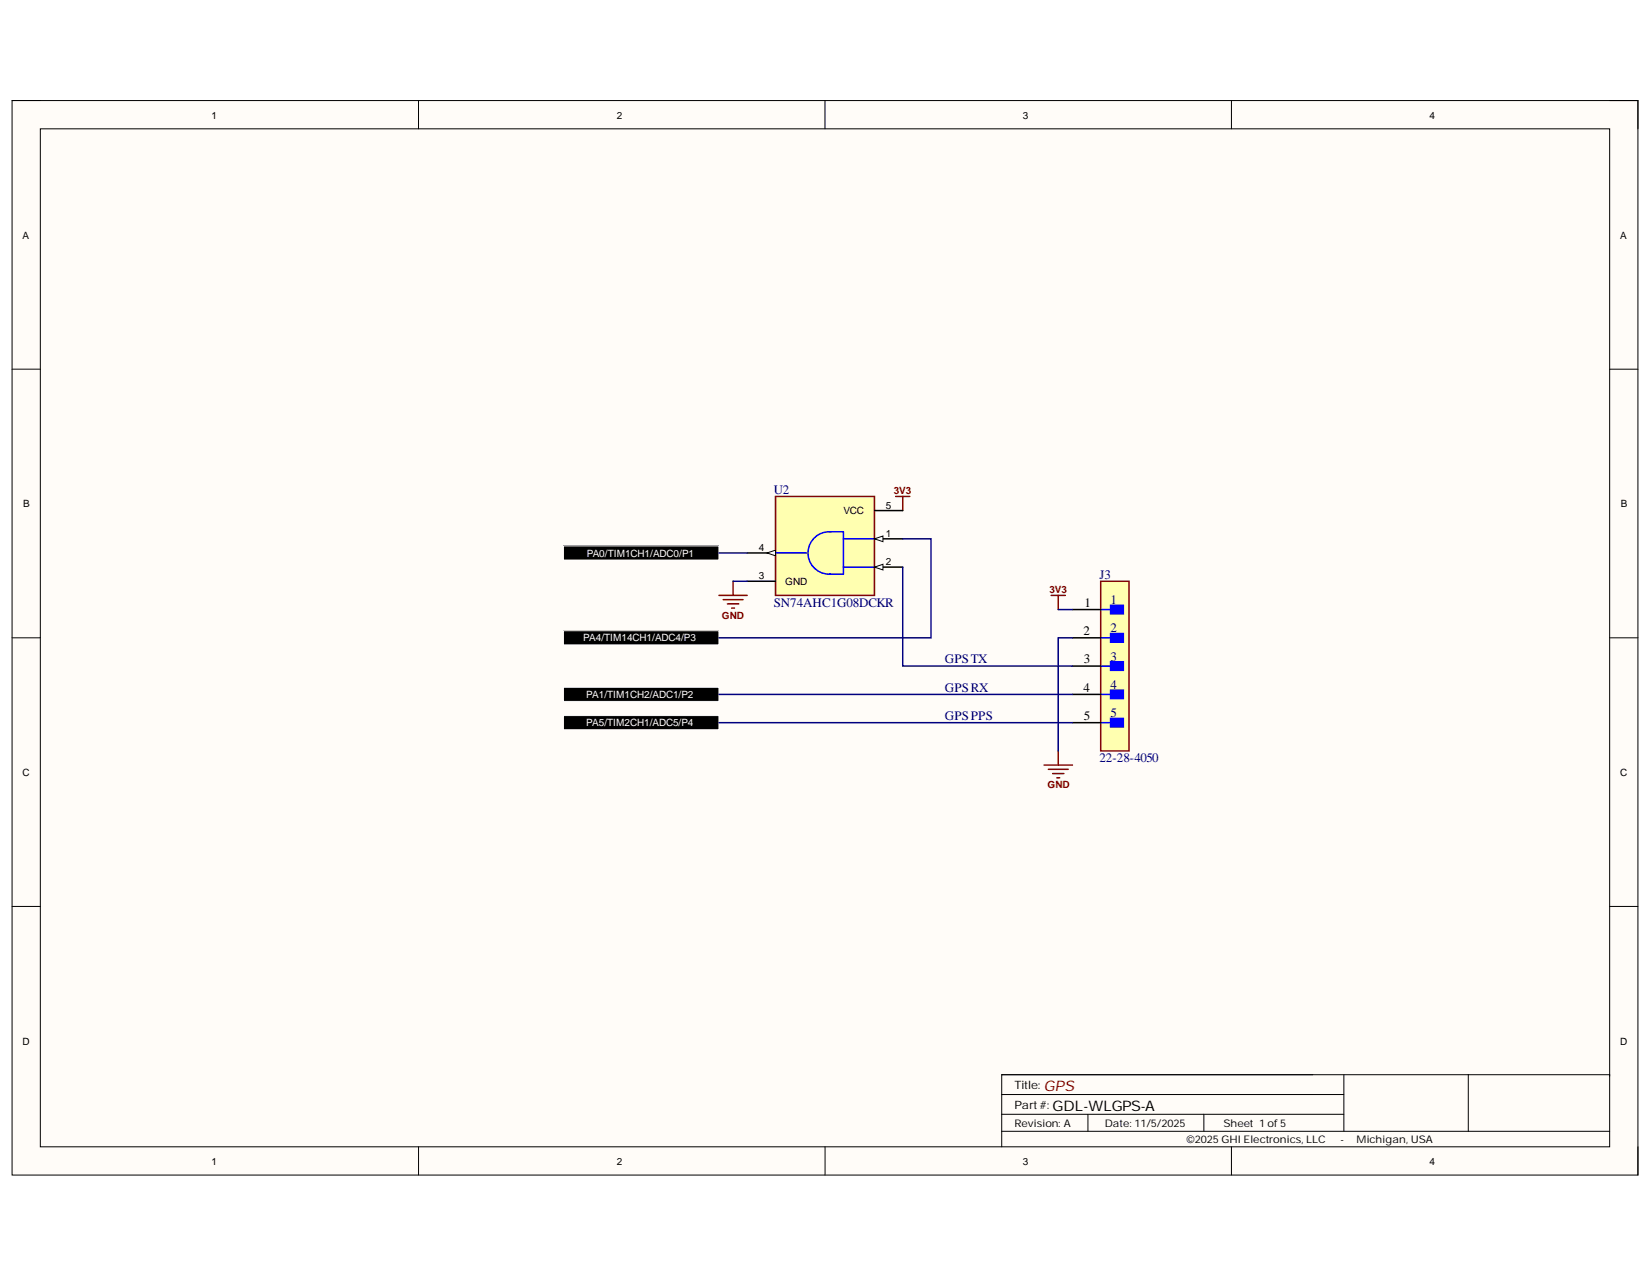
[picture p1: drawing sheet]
<svg xmlns="http://www.w3.org/2000/svg" width="279mm" height="216mm" viewBox="0 0 279 216" stroke-linecap="round" stroke-linejoin="round" font-family="sans-serif">
<path d="M2 17h275v181.7h-275z" fill-rule="evenodd" fill="#fffcf8"/>
<path d="M2 17h275v181.7h-275z" fill="none" stroke="#000" stroke-width=".17"/>
<path d="M6.8 21.8h265.4v172.1h-265.4z" fill-rule="evenodd" fill="#fffcf8"/>
<g fill="none" stroke="#000" stroke-width=".17">
<path d="M2 17h4.8M70.8 17v4.8M139.5 17v4.8M208.3 17v4.8M272.2 17h4.8v4.8M6.8 21.8h265.4v172.1h-265.4zM2 62.4h4.8M272.2 62.4h4.8M2 107.8h4.8M272.2 107.8h4.8M2 153.3h4.8M272.2 153.3h4.8"/>
<path d="M70.8 193.9v4.8M139.5 193.9v4.8M169.4 188.4h57.9M169.4 191.3h102.8M169.4 185.1h57.9M184 188.4v2.9M203.6 188.4v2.9M208.3 193.9v4.8M227.3 181.7v9.6M248.3 181.7v9.6M272.2 181.9v-.2h-102.8v12.2M277 193.9v4.8"/>
</g>
<path d="M177.8 100.7h2.4M179 100.7v2.4M176.6 129.3h4.8M177.3 130.1h3.4M178 130.8h1.9M178.7 131.5h.5M179 127v2.3" fill="none" stroke="#800000" stroke-width=".25"/>
<path d="M186.2 98.3h4.7v28.7h-4.7z" fill-rule="evenodd" fill="#ffffb0"/>
<path d="M186.2 98.3h4.7v28.7h-4.7z" fill="none" stroke="#800000" stroke-width=".25"/>
<path d="M187.8 102.3h2.2v1.5h-2.2z" fill-rule="evenodd" fill="#00f"/>
<path d="M186.2 103.1h1.6M187.8 102.3h2.2v1.5h-2.2z" fill="none" stroke="#00f" stroke-width=".25"/>
<path d="M187.8 107.1h2.2v1.5h-2.2z" fill-rule="evenodd" fill="#00f"/>
<path d="M186.2 107.8h1.6M187.8 107.1h2.2v1.5h-2.2z" fill="none" stroke="#00f" stroke-width=".25"/>
<path d="M187.8 111.9h2.2v1.4h-2.2z" fill-rule="evenodd" fill="#00f"/>
<path d="M186.2 112.6h1.6M187.8 111.9h2.2v1.4h-2.2z" fill="none" stroke="#00f" stroke-width=".25"/>
<path d="M187.8 116.7h2.2v1.4h-2.2z" fill-rule="evenodd" fill="#00f"/>
<path d="M186.2 117.4h1.6M187.8 116.7h2.2v1.4h-2.2z" fill="none" stroke="#00f" stroke-width=".25"/>
<path d="M187.8 121.5h2.2v1.4h-2.2z" fill-rule="evenodd" fill="#00f"/>
<path d="M186.2 122.2h1.6M187.8 121.5h2.2v1.4h-2.2z" fill="none" stroke="#00f" stroke-width=".25"/>
<path d="M181.4 103.1h4.8M181.4 107.8h4.8M181.4 112.6h4.8M181.4 117.4h4.8M181.4 122.2h4.8" fill="none" stroke="#000" stroke-width=".25"/>
<g fill="#000">
<path d="M95.3 92.3h26.3v2.4h-26.3z" fill-rule="evenodd"/>
<path d="M95.3 116.2h26.3v2.4h-26.3z" fill-rule="evenodd"/>
<path d="M95.3 106.6h26.3v2.4h-26.3z" fill-rule="evenodd"/>
<path d="M95.3 121h26.3v2.4h-26.3z" fill-rule="evenodd"/>
</g>
<path d="M95.3 92.3h26.3v2.4h-26.3zM95.3 116.2h26.3v2.4h-26.3zM95.3 106.6h26.3v2.4h-26.3zM95.3 121h26.3v2.4h-26.3z" fill="none" stroke="#fff" stroke-width=".17"/>
<path d="M124 98.3v2.4M151.5 83.9h2.4M152.7 83.9v2.4M121.6 100.7h4.8M122.3 101.4h3.4M123 102.1h1.9M123.7 102.8h.5" fill="none" stroke="#800000" stroke-width=".25"/>
<path d="M131.2 83.9h16.7v16.8h-16.7z" fill-rule="evenodd" fill="#ffffb0"/>
<path d="M131.2 83.9h16.7v16.8h-16.7z" fill="none" stroke="#800000" stroke-width=".25"/>
<path d="M131.2 93.5h5.2M140.2 89.9h2.4v7.2h-2.4M140.5 89.9a3.6 3.6 0 0 0-3.8 3.6 3.6 3.6 0 0 0 3.8 3.6M142.6 91.1h5.3M142.6 95.9h5.3" fill="none" stroke="#00f" stroke-width=".25"/>
<path d="M147.9 91.1h4.8" fill="none" stroke="#000" stroke-width=".25"/>
<path d="M147.9 91.1l1.4-.5v1z" fill="#f8fcff"/>
<path d="M147.9 91.1l1.4-.5v1z" fill="none" stroke="#000" stroke-width=".17"/>
<path d="M147.9 95.9h4.8" fill="none" stroke="#000" stroke-width=".25"/>
<path d="M147.9 95.9l1.4-.5v1z" fill="#f8fcff"/>
<path d="M147.9 95.9l1.4-.5v1z" fill="none" stroke="#000" stroke-width=".17"/>
<path d="M126.4 93.5h4.8" fill="none" stroke="#000" stroke-width=".25"/>
<path d="M129.7 93.5l1.5-.5v1z" fill="#f8fcff"/>
<path d="M129.7 93.5l1.5-.5v1z" fill="none" stroke="#000" stroke-width=".17"/>
<path d="M126.4 98.3h4.8M147.9 86.3h4.8" fill="none" stroke="#000" stroke-width=".25"/>
<path d="M121.6 93.5h4.8M124 98.3h2.4M152.7 95.9v16.7h28.7M152.7 91.1h4.8v16.7h-35.9M121.6 117.4h59.8M179 103.1h2.4M181.4 107.8h-2.4v19.2M121.6 122.2h59.8" fill="none" stroke="#000080" stroke-width=".25"/>
<text font-size="2.5" fill="#800000" x="176.6" y="184.4">GPS</text>
<text font-size="2.5" x="178" y="187.8">GDL-WLGPS-A</text>
<g font-size="2.2" fill="#000080">
<text x="130.9" y="83.5">U2</text>
<text x="185.9" y="97.9">J3</text>
<text x="130.9" y="102.6">SN74AHC1G08DCKR</text>
<text x="187.8" y="102.2">1</text>
<text x="187.8" y="106.9">2</text>
<text x="159.8" y="112.1">GPSTX</text>
<text x="187.8" y="111.7">3</text>
<text x="159.8" y="117">GPSRX</text>
<text x="187.8" y="116.5">4</text>
<text x="159.8" y="121.7">GPSPPS</text>
<text x="187.8" y="121.3">5</text>
<text x="185.9" y="128.9">22-28-4050</text>
</g>
<g font-size="2.2">
<text x="183.2" y="107.4">2</text>
<text x="183.4" y="102.6">1</text>
<text x="183.3" y="112.1">3</text>
<text x="183.2" y="117">4</text>
<text x="183.3" y="121.7">5</text>
</g>
<g font-size="1.9">
<text x="171.6" y="184.1">Title:</text>
<text x="171.6" y="187.5">Part#:</text>
</g>
<g font-size="1.8">
<text x="171.6" y="190.5">Revision: A</text>
<text x="186.9" y="190.5">Date: 11/5/2025</text>
<text x="206.9" y="190.5">Sheet 1 of5</text>
<text x="200.7" y="193.3">©2025GHI Electronics, LLC</text>
<text x="226.7" y="193.3">-</text>
<text x="229.4" y="193.3">Michigan, USA</text>
</g>
<g font-size="1.7">
<text x="35.8" y="20">1</text>
<text x="104.3" y="20">2</text>
<text x="173" y="20">3</text>
<text x="241.8" y="20">4</text>
<text x="3.8" y="40.3">A</text>
<text x="274" y="40.3">A</text>
<text x="3.9" y="85.8">B</text>
<text x="142.6" y="86.9">VCC</text>
<text x="149.8" y="86">5</text>
<text x="274.1" y="85.8">B</text>
<text x="128.3" y="93.2">4</text>
<text x="149.8" y="90.8">1</text>
<text x="149.8" y="95.6">2</text>
<text x="128.3" y="97.9">3</text>
<text x="132.8" y="98.9">GND</text>
<text x="3.8" y="131.2">C</text>
<text x="274" y="131.2">C</text>
<text x="3.8" y="176.6">D</text>
<text x="274" y="176.6">D</text>
<text x="35.8" y="196.9">1</text>
<text x="104.3" y="196.9">2</text>
<text x="173" y="196.9">3</text>
<text x="241.8" y="196.9">4</text>
</g>
<g font-size="1.7" fill="#800000">
<text x="151.2" y="83.6">3V3</text>
<text x="177.5" y="100.3">3V3</text>
<text x="122.1" y="104.6">GND</text>
<text x="177.2" y="133.3">GND</text>
</g>
<g font-size="1.7" fill="#fff">
<text x="99.2" y="94.1">PA0/TIM1CH1/ADC0/P1</text>
<text x="98.6" y="108.4">PA4/TIM14CH1/ADC4/P3</text>
<text x="99.1" y="118">PA1/TIM1CH2/ADC1/P2</text>
<text x="99.1" y="122.8">PA5/TIM2CH1/ADC5/P4</text>
</g>
</svg>
